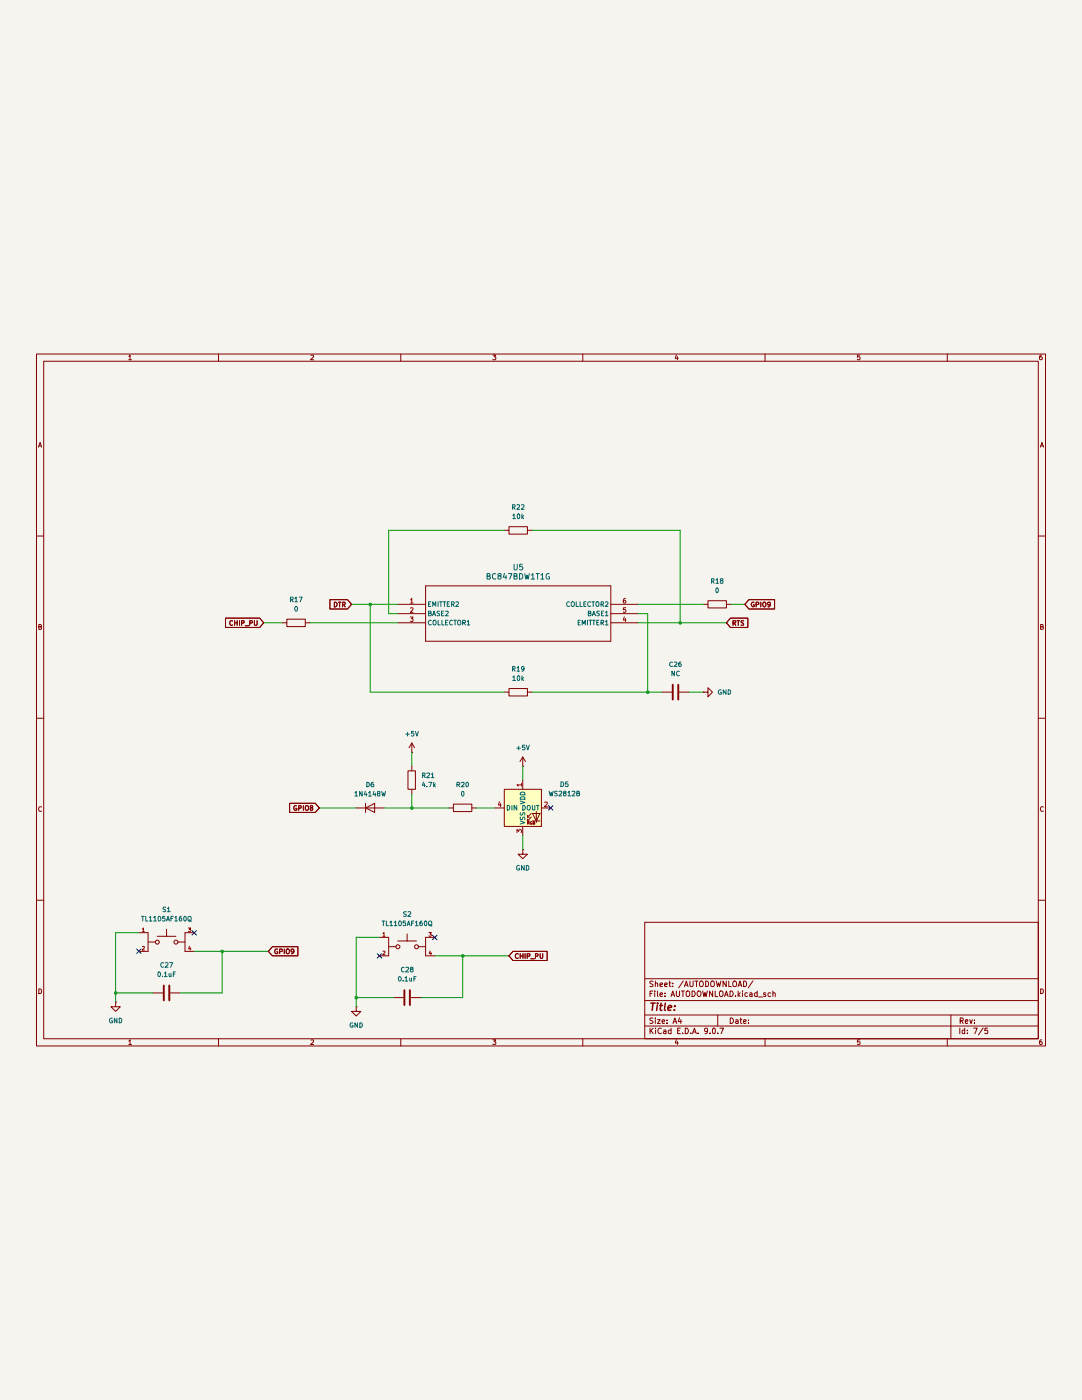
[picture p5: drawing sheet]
(kicad_sch
 (version 20250114)
 (generator "eeschema")
 (generator_version "9.0")
 (paper "A4")
 (lib_symbols
  (symbol "BC847BDW1T1G:BC847BDW1T1G"
   (pin_names
    (offset 0.254)) (exclude_from_sim no) (in_bom yes) (on_board yes)
   (property "Reference" "U" (at 33.02 10.16 0) (effects (font (size 1.524 1.524))))
   (property "Value" "BC847BDW1T1G" (at 33.02 7.62 0) (effects (font (size 1.524 1.524))))
   (property "Footprint" "SOT-363-6_2P2X1P35_ONS" (at 0 0 0) (effects (font (size 1.27 1.27)
    (italic yes)) (hide yes)))
   (property "Datasheet" "BC847BDW1T1G" (at 0 0 0) (effects (font (size 1.27 1.27)
    (italic yes)) (hide yes)))
   (property "Description" "" (at 0 0 0) (effects (font (size 1.27 1.27)) (hide yes)))
   (property "ki_locked" "" (at 0 0 0) (effects (font (size 1.27 1.27))))
   (symbol "BC847BDW1T1G_0_1"
    (polyline (pts (xy 7.62 5.08) (xy 7.62 -10.16)) (stroke (width 0.127) (type default)) (fill (type none)))
    (polyline (pts (xy 7.62 -10.16) (xy 58.42 -10.16)) (stroke (width 0.127) (type default)) (fill (type none)))
    (polyline (pts (xy 58.42 5.08) (xy 7.62 5.08)) (stroke (width 0.127) (type default)) (fill (type none)))
    (polyline (pts (xy 58.42 -10.16) (xy 58.42 5.08)) (stroke (width 0.127) (type default)) (fill (type none)))
    (pin unspecified line (at 0 0 0) (length 7.62) (name "EMITTER2" (effects (font (size 1.27 1.27)))) (number "1" (effects (font (size 1.27 1.27)))))
    (pin unspecified line (at 0 -2.54 0) (length 7.62) (name "BASE2" (effects (font (size 1.27 1.27)))) (number "2" (effects (font (size 1.27 1.27)))))
    (pin unspecified line (at 0 -5.08 0) (length 7.62) (name "COLLECTOR1" (effects (font (size 1.27 1.27)))) (number "3" (effects (font (size 1.27 1.27)))))
    (pin unspecified line (at 66.04 0 180) (length 7.62) (name "COLLECTOR2" (effects (font (size 1.27 1.27)))) (number "6" (effects (font (size 1.27 1.27)))))
    (pin unspecified line (at 66.04 -2.54 180) (length 7.62) (name "BASE1" (effects (font (size 1.27 1.27)))) (number "5" (effects (font (size 1.27 1.27)))))
    (pin unspecified line (at 66.04 -5.08 180) (length 7.62) (name "EMITTER1" (effects (font (size 1.27 1.27)))) (number "4" (effects (font (size 1.27 1.27))))))
   (embedded_fonts no))
  (symbol "Device:C"
   (pin_numbers (hide yes))
   (pin_names
    (offset 0.254)) (exclude_from_sim no) (in_bom yes) (on_board yes)
   (property "Reference" "C" (at 0.635 2.54 0) (effects (font (size 1.27 1.27)) (justify left)))
   (property "Value" "C" (at 0.635 -2.54 0) (effects (font (size 1.27 1.27)) (justify left)))
   (property "Footprint" "" (at 0.9652 -3.81 0) (effects (font (size 1.27 1.27)) (hide yes)))
   (property "Datasheet" "~" (at 0 0 0) (effects (font (size 1.27 1.27)) (hide yes)))
   (property "Description" "Unpolarized capacitor" (at 0 0 0) (effects (font (size 1.27 1.27)) (hide yes)))
   (symbol "C_0_1"
    (polyline (pts (xy -2.032 0.762) (xy 2.032 0.762)) (stroke (width 0.508) (type default)) (fill (type none)))
    (polyline (pts (xy -2.032 -0.762) (xy 2.032 -0.762)) (stroke (width 0.508) (type default)) (fill (type none))))
   (symbol "C_1_1"
    (pin passive line (at 0 3.81 270) (length 2.794) (name "~" (effects (font (size 1.27 1.27)))) (number "1" (effects (font (size 1.27 1.27)))))
    (pin passive line (at 0 -3.81 90) (length 2.794) (name "~" (effects (font (size 1.27 1.27)))) (number "2" (effects (font (size 1.27 1.27))))))
   (embedded_fonts no))
  (symbol "Device:R"
   (pin_numbers (hide yes))
   (pin_names
    (offset 0)) (exclude_from_sim no) (in_bom yes) (on_board yes)
   (property "Reference" "R" (at 2.032 0 90) (effects (font (size 1.27 1.27))))
   (property "Value" "R" (at 0 0 90) (effects (font (size 1.27 1.27))))
   (property "Footprint" "" (at -1.778 0 90) (effects (font (size 1.27 1.27)) (hide yes)))
   (property "Datasheet" "~" (at 0 0 0) (effects (font (size 1.27 1.27)) (hide yes)))
   (property "Description" "Resistor" (at 0 0 0) (effects (font (size 1.27 1.27)) (hide yes)))
   (symbol "R_0_1"
    (rectangle (start -1.016 -2.54) (end 1.016 2.54) (stroke (width 0.254) (type default)) (fill (type none))))
   (symbol "R_1_1"
    (pin passive line (at 0 3.81 270) (length 1.27) (name "~" (effects (font (size 1.27 1.27)))) (number "1" (effects (font (size 1.27 1.27)))))
    (pin passive line (at 0 -3.81 90) (length 1.27) (name "~" (effects (font (size 1.27 1.27)))) (number "2" (effects (font (size 1.27 1.27))))))
   (embedded_fonts no))
  (symbol "Diode:1N4148W"
   (pin_numbers (hide yes))
   (pin_names (hide yes)) (exclude_from_sim no) (in_bom yes) (on_board yes)
   (property "Reference" "D" (at 0 2.54 0) (effects (font (size 1.27 1.27))))
   (property "Value" "1N4148W" (at 0 -2.54 0) (effects (font (size 1.27 1.27))))
   (property "Footprint" "Diode_SMD:D_SOD-123" (at 0 -4.445 0) (effects (font (size 1.27 1.27)) (hide yes)))
   (property "Datasheet" "https://www.vishay.com/docs/85748/1n4148w.pdf" (at 0 0 0) (effects (font (size 1.27 1.27)) (hide yes)))
   (property "Description" "75V 0.15A Fast Switching Diode, SOD-123" (at 0 0 0) (effects (font (size 1.27 1.27)) (hide yes)))
   (property "Sim.Device" "D" (at 0 0 0) (effects (font (size 1.27 1.27)) (hide yes)))
   (property "Sim.Pins" "1=K 2=A" (at 0 0 0) (effects (font (size 1.27 1.27)) (hide yes)))
   (symbol "1N4148W_0_1"
    (polyline (pts (xy -1.27 1.27) (xy -1.27 -1.27)) (stroke (width 0.254) (type default)) (fill (type none)))
    (polyline (pts (xy 1.27 1.27) (xy 1.27 -1.27) (xy -1.27 0) (xy 1.27 1.27)) (stroke (width 0.254) (type default)) (fill (type none)))
    (polyline (pts (xy 1.27 0) (xy -1.27 0)) (stroke (width 0) (type default)) (fill (type none))))
   (symbol "1N4148W_1_1"
    (pin passive line (at -3.81 0 0) (length 2.54) (name "K" (effects (font (size 1.27 1.27)))) (number "1" (effects (font (size 1.27 1.27)))))
    (pin passive line (at 3.81 0 180) (length 2.54) (name "A" (effects (font (size 1.27 1.27)))) (number "2" (effects (font (size 1.27 1.27))))))
   (embedded_fonts no))
  (symbol "LED:WS2812B"
   (pin_names
    (offset 0.254)) (exclude_from_sim no) (in_bom yes) (on_board yes)
   (property "Reference" "D" (at 5.08 5.715 0) (effects (font (size 1.27 1.27)) (justify right bottom)))
   (property "Value" "WS2812B" (at 1.27 -5.715 0) (effects (font (size 1.27 1.27)) (justify left top)))
   (property "Footprint" "LED_SMD:LED_WS2812B_PLCC4_5.0x5.0mm_P3.2mm" (at 1.27 -7.62 0) (effects (font (size 1.27 1.27)) (justify left top) (hide yes)))
   (property "Datasheet" "https://cdn-shop.adafruit.com/datasheets/WS2812B.pdf" (at 2.54 -9.525 0) (effects (font (size 1.27 1.27)) (justify left top) (hide yes)))
   (property "Description" "RGB LED with integrated controller" (at 0 0 0) (effects (font (size 1.27 1.27)) (hide yes)))
   (symbol "WS2812B_0_0"
    (text "RGB" (at 2.286 -4.191 0) (effects (font (size 0.762 0.762)))))
   (symbol "WS2812B_0_1"
    (polyline (pts (xy 1.27 -2.54) (xy 1.778 -2.54)) (stroke (width 0) (type default)) (fill (type none)))
    (polyline (pts (xy 1.27 -3.556) (xy 1.778 -3.556)) (stroke (width 0) (type default)) (fill (type none)))
    (polyline (pts (xy 2.286 -1.524) (xy 1.27 -2.54) (xy 1.27 -2.032)) (stroke (width 0) (type default)) (fill (type none)))
    (polyline (pts (xy 2.286 -2.54) (xy 1.27 -3.556) (xy 1.27 -3.048)) (stroke (width 0) (type default)) (fill (type none)))
    (polyline (pts (xy 3.683 -1.016) (xy 3.683 -3.556) (xy 3.683 -4.064)) (stroke (width 0) (type default)) (fill (type none)))
    (polyline (pts (xy 4.699 -1.524) (xy 2.667 -1.524) (xy 3.683 -3.556) (xy 4.699 -1.524)) (stroke (width 0) (type default)) (fill (type none)))
    (polyline (pts (xy 4.699 -3.556) (xy 2.667 -3.556)) (stroke (width 0) (type default)) (fill (type none)))
    (rectangle (start 5.08 5.08) (end -5.08 -5.08) (stroke (width 0.254) (type default)) (fill (type background))))
   (symbol "WS2812B_1_1"
    (pin input line (at -7.62 0 0) (length 2.54) (name "DIN" (effects (font (size 1.27 1.27)))) (number "4" (effects (font (size 1.27 1.27)))))
    (pin power_in line (at 0 7.62 270) (length 2.54) (name "VDD" (effects (font (size 1.27 1.27)))) (number "1" (effects (font (size 1.27 1.27)))))
    (pin power_in line (at 0 -7.62 90) (length 2.54) (name "VSS" (effects (font (size 1.27 1.27)))) (number "3" (effects (font (size 1.27 1.27)))))
    (pin output line (at 7.62 0 180) (length 2.54) (name "DOUT" (effects (font (size 1.27 1.27)))) (number "2" (effects (font (size 1.27 1.27))))))
   (embedded_fonts no))
  (symbol "TL1105AF160Q:TL1105AF160Q"
   (pin_names
    (offset 1.016)) (exclude_from_sim no) (in_bom yes) (on_board yes)
   (property "Reference" "S" (at -5.08 5.08 0) (effects (font (size 1.27 1.27)) (justify left bottom)))
   (property "Value" "TL1105AF160Q" (at -5.08 -5.08 0) (effects (font (size 1.27 1.27)) (justify left bottom)))
   (property "Footprint" "TL1105AF160Q:SW_TL1105AF160Q" (at 0 0 0) (effects (font (size 1.27 1.27)) (justify bottom) (hide yes)))
   (property "Datasheet" "" (at 0 0 0) (effects (font (size 1.27 1.27)) (hide yes)))
   (property "Description" "" (at 0 0 0) (effects (font (size 1.27 1.27)) (hide yes)))
   (property "PARTREV" "A" (at 0 0 0) (effects (font (size 1.27 1.27)) (justify bottom) (hide yes)))
   (property "STANDARD" "Manufacturer Recommendations" (at 0 0 0) (effects (font (size 1.27 1.27)) (justify bottom) (hide yes)))
   (property "SNAPEDA_PN" "TL1105DF160Q" (at 0 0 0) (effects (font (size 1.27 1.27)) (justify bottom) (hide yes)))
   (property "MAXIMUM_PACKAGE_HEIGHT" "13 mm" (at 0 0 0) (effects (font (size 1.27 1.27)) (justify bottom) (hide yes)))
   (property "MANUFACTURER" "E-Switch" (at 0 0 0) (effects (font (size 1.27 1.27)) (justify bottom) (hide yes)))
   (symbol "TL1105AF160Q_0_0"
    (polyline (pts (xy -5.08 2.54) (xy -5.08 -2.54)) (stroke (width 0.1524) (type default)) (fill (type none)))
    (polyline (pts (xy -5.08 0) (xy -3.048 0)) (stroke (width 0.1524) (type default)) (fill (type none)))
    (polyline (pts (xy -2.54 1.5875) (xy 0 1.5875)) (stroke (width 0.1524) (type default)) (fill (type none)))
    (circle (center -2.54 0) (radius 0.508) (stroke (width 0.1524) (type default)) (fill (type none)))
    (polyline (pts (xy 0 1.5875) (xy 0 3.4925)) (stroke (width 0.1524) (type default)) (fill (type none)))
    (polyline (pts (xy 0 1.5875) (xy 2.54 1.5875)) (stroke (width 0.1524) (type default)) (fill (type none)))
    (circle (center 2.54 0) (radius 0.508) (stroke (width 0.1524) (type default)) (fill (type none)))
    (polyline (pts (xy 5.08 2.54) (xy 5.08 -2.54)) (stroke (width 0.1524) (type default)) (fill (type none)))
    (polyline (pts (xy 5.08 0) (xy 3.048 0)) (stroke (width 0.1524) (type default)) (fill (type none)))
    (pin passive line (at -7.62 2.54 0) (length 2.54) (name "~" (effects (font (size 1.016 1.016)))) (number "1" (effects (font (size 1.016 1.016)))))
    (pin passive line (at -7.62 -2.54 0) (length 2.54) (name "~" (effects (font (size 1.016 1.016)))) (number "2" (effects (font (size 1.016 1.016)))))
    (pin passive line (at 7.62 2.54 180) (length 2.54) (name "~" (effects (font (size 1.016 1.016)))) (number "3" (effects (font (size 1.016 1.016)))))
    (pin passive line (at 7.62 -2.54 180) (length 2.54) (name "~" (effects (font (size 1.016 1.016)))) (number "4" (effects (font (size 1.016 1.016))))))
   (embedded_fonts no))
  (symbol "power:+5V"
   (power)
   (pin_numbers (hide yes))
   (pin_names
    (offset 0) (hide yes)) (exclude_from_sim no) (in_bom yes) (on_board yes)
   (property "Reference" "#PWR" (at 0 -3.81 0) (effects (font (size 1.27 1.27)) (hide yes)))
   (property "Value" "+5V" (at 0 3.556 0) (effects (font (size 1.27 1.27))))
   (property "Footprint" "" (at 0 0 0) (effects (font (size 1.27 1.27)) (hide yes)))
   (property "Datasheet" "" (at 0 0 0) (effects (font (size 1.27 1.27)) (hide yes)))
   (property "Description" "Power symbol creates a global label with name \"+5V\"" (at 0 0 0) (effects (font (size 1.27 1.27)) (hide yes)))
   (symbol "+5V_0_1"
    (polyline (pts (xy -0.762 1.27) (xy 0 2.54)) (stroke (width 0) (type default)) (fill (type none)))
    (polyline (pts (xy 0 2.54) (xy 0.762 1.27)) (stroke (width 0) (type default)) (fill (type none)))
    (polyline (pts (xy 0 0) (xy 0 2.54)) (stroke (width 0) (type default)) (fill (type none))))
   (symbol "+5V_1_1"
    (pin power_in line (at 0 0 90) (length 0) (name "~" (effects (font (size 1.27 1.27)))) (number "1" (effects (font (size 1.27 1.27))))))
   (embedded_fonts no))
  (symbol "power:GND"
   (power)
   (pin_numbers (hide yes))
   (pin_names
    (offset 0) (hide yes)) (exclude_from_sim no) (in_bom yes) (on_board yes)
   (property "Reference" "#PWR" (at 0 -6.35 0) (effects (font (size 1.27 1.27)) (hide yes)))
   (property "Value" "GND" (at 0 -3.81 0) (effects (font (size 1.27 1.27))))
   (property "Footprint" "" (at 0 0 0) (effects (font (size 1.27 1.27)) (hide yes)))
   (property "Datasheet" "" (at 0 0 0) (effects (font (size 1.27 1.27)) (hide yes)))
   (property "Description" "Power symbol creates a global label with name \"GND\" , ground" (at 0 0 0) (effects (font (size 1.27 1.27)) (hide yes)))
   (symbol "GND_0_1"
    (polyline (pts (xy 0 0) (xy 0 -1.27) (xy 1.27 -1.27) (xy 0 -2.54) (xy -1.27 -1.27) (xy 0 -1.27)) (stroke (width 0) (type default)) (fill (type none))))
   (symbol "GND_1_1"
    (pin power_in line (at 0 0 270) (length 0) (name "~" (effects (font (size 1.27 1.27)))) (number "1" (effects (font (size 1.27 1.27))))))
   (embedded_fonts no)))
 (junction
  (at 177.8 102.87)
  (diameter 0)
  (color 0 0 0 0))
 (junction
  (at 31.75 185.42)
  (diameter 0)
  (color 0 0 0 0))
 (junction
  (at 97.79 186.69)
  (diameter 0)
  (color 0 0 0 0))
 (junction
  (at 127 175.26)
  (diameter 0)
  (color 0 0 0 0))
 (junction
  (at 101.6 78.74)
  (diameter 0)
  (color 0 0 0 0))
 (junction
  (at 60.96 173.99)
  (diameter 0)
  (color 0 0 0 0))
 (junction
  (at 113.03 134.62)
  (diameter 0)
  (color 0 0 0 0))
 (junction
  (at 186.69 83.82)
  (diameter 0)
  (color 0 0 0 0))
 (no_connect
  (at 119.38 170.18))
 (no_connect
  (at 104.14 175.26))
 (no_connect
  (at 151.13 134.62))
 (no_connect
  (at 53.34 168.91))
 (no_connect
  (at 38.1 173.99))
 (wire
  (pts (xy 49.53 185.42) (xy 60.96 185.42))
  (stroke (width 0) (type default)))
 (wire
  (pts (xy 104.14 170.18) (xy 97.79 170.18))
  (stroke (width 0) (type default)))
 (wire
  (pts (xy 31.75 185.42) (xy 41.91 185.42))
  (stroke (width 0) (type default)))
 (wire
  (pts (xy 97.79 186.69) (xy 97.79 189.23))
  (stroke (width 0) (type default)))
 (wire
  (pts (xy 127 186.69) (xy 127 175.26))
  (stroke (width 0) (type default)))
 (wire
  (pts (xy 200.66 78.74) (xy 204.47 78.74))
  (stroke (width 0) (type default)))
 (wire
  (pts (xy 113.03 134.62) (xy 123.19 134.62))
  (stroke (width 0) (type default)))
 (wire
  (pts (xy 146.05 58.42) (xy 186.69 58.42))
  (stroke (width 0) (type default)))
 (wire
  (pts (xy 146.05 102.87) (xy 177.8 102.87))
  (stroke (width 0) (type default)))
 (wire
  (pts (xy 60.96 173.99) (xy 73.66 173.99))
  (stroke (width 0) (type default)))
 (wire
  (pts (xy 105.41 134.62) (xy 113.03 134.62))
  (stroke (width 0) (type default)))
 (wire
  (pts (xy 97.79 186.69) (xy 107.95 186.69))
  (stroke (width 0) (type default)))
 (wire
  (pts (xy 85.09 83.82) (xy 109.22 83.82))
  (stroke (width 0) (type default)))
 (wire
  (pts (xy 31.75 185.42) (xy 31.75 187.96))
  (stroke (width 0) (type default)))
 (wire
  (pts (xy 72.39 83.82) (xy 77.47 83.82))
  (stroke (width 0) (type default)))
 (wire
  (pts (xy 130.81 134.62) (xy 135.89 134.62))
  (stroke (width 0) (type default)))
 (wire
  (pts (xy 127 175.26) (xy 139.7 175.26))
  (stroke (width 0) (type default)))
 (wire
  (pts (xy 113.03 119.38) (xy 113.03 123.19))
  (stroke (width 0) (type default)))
 (wire
  (pts (xy 106.68 81.28) (xy 109.22 81.28))
  (stroke (width 0) (type default)))
 (wire
  (pts (xy 113.03 130.81) (xy 113.03 134.62))
  (stroke (width 0) (type default)))
 (wire
  (pts (xy 101.6 78.74) (xy 109.22 78.74))
  (stroke (width 0) (type default)))
 (wire
  (pts (xy 87.63 134.62) (xy 97.79 134.62))
  (stroke (width 0) (type default)))
 (wire
  (pts (xy 38.1 168.91) (xy 31.75 168.91))
  (stroke (width 0) (type default)))
 (wire
  (pts (xy 96.52 78.74) (xy 101.6 78.74))
  (stroke (width 0) (type default)))
 (wire
  (pts (xy 186.69 83.82) (xy 199.39 83.82))
  (stroke (width 0) (type default)))
 (wire
  (pts (xy 101.6 78.74) (xy 101.6 102.87))
  (stroke (width 0) (type default)))
 (wire
  (pts (xy 175.26 78.74) (xy 193.04 78.74))
  (stroke (width 0) (type default)))
 (wire
  (pts (xy 60.96 173.99) (xy 53.34 173.99))
  (stroke (width 0) (type default)))
 (wire
  (pts (xy 115.57 186.69) (xy 127 186.69))
  (stroke (width 0) (type default)))
 (wire
  (pts (xy 60.96 185.42) (xy 60.96 173.99))
  (stroke (width 0) (type default)))
 (wire
  (pts (xy 177.8 81.28) (xy 177.8 102.87))
  (stroke (width 0) (type default)))
 (wire
  (pts (xy 106.68 58.42) (xy 106.68 81.28))
  (stroke (width 0) (type default)))
 (wire
  (pts (xy 138.43 58.42) (xy 106.68 58.42))
  (stroke (width 0) (type default)))
 (wire
  (pts (xy 97.79 170.18) (xy 97.79 186.69))
  (stroke (width 0) (type default)))
 (wire
  (pts (xy 101.6 102.87) (xy 138.43 102.87))
  (stroke (width 0) (type default)))
 (wire
  (pts (xy 127 175.26) (xy 119.38 175.26))
  (stroke (width 0) (type default)))
 (wire
  (pts (xy 143.51 123.19) (xy 143.51 127))
  (stroke (width 0) (type default)))
 (wire
  (pts (xy 177.8 102.87) (xy 181.61 102.87))
  (stroke (width 0) (type default)))
 (wire
  (pts (xy 175.26 81.28) (xy 177.8 81.28))
  (stroke (width 0) (type default)))
 (wire
  (pts (xy 143.51 142.24) (xy 143.51 146.05))
  (stroke (width 0) (type default)))
 (wire
  (pts (xy 189.23 102.87) (xy 193.04 102.87))
  (stroke (width 0) (type default)))
 (wire
  (pts (xy 186.69 58.42) (xy 186.69 83.82))
  (stroke (width 0) (type default)))
 (wire
  (pts (xy 175.26 83.82) (xy 186.69 83.82))
  (stroke (width 0) (type default)))
 (wire
  (pts (xy 31.75 168.91) (xy 31.75 185.42))
  (stroke (width 0) (type default)))
 (global_label "CHIP_PU"
  (shape input)
  (at 139.7 175.26 0)
  (fields_autoplaced yes)
  (effects (font (size 1.27 1.27)) (justify left))
  (property "Intersheetrefs" "${INTERSHEET_REFS}" (at 150.7286 175.26 0) (effects (font (size 1.27 1.27)) (justify left) (hide yes))))
 (global_label "DTR"
  (shape input)
  (at 96.52 78.74 180)
  (fields_autoplaced yes)
  (effects (font (size 1.27 1.27)) (justify right))
  (property "Intersheetrefs" "${INTERSHEET_REFS}" (at 90.0272 78.74 0) (effects (font (size 1.27 1.27)) (justify right) (hide yes))))
 (global_label "GPIO9"
  (shape input)
  (at 204.47 78.74 0)
  (fields_autoplaced yes)
  (effects (font (size 1.27 1.27)) (justify left))
  (property "Intersheetrefs" "${INTERSHEET_REFS}" (at 213.14 78.74 0) (effects (font (size 1.27 1.27)) (justify left) (hide yes))))
 (global_label "GPIO9"
  (shape input)
  (at 73.66 173.99 0)
  (fields_autoplaced yes)
  (effects (font (size 1.27 1.27)) (justify left))
  (property "Intersheetrefs" "${INTERSHEET_REFS}" (at 82.33 173.99 0) (effects (font (size 1.27 1.27)) (justify left) (hide yes))))
 (global_label "CHIP_PU"
  (shape input)
  (at 72.39 83.82 180)
  (fields_autoplaced yes)
  (effects (font (size 1.27 1.27)) (justify right))
  (property "Intersheetrefs" "${INTERSHEET_REFS}" (at 61.3614 83.82 0) (effects (font (size 1.27 1.27)) (justify right) (hide yes))))
 (global_label "GPIO8"
  (shape input)
  (at 87.63 134.62 180)
  (fields_autoplaced yes)
  (effects (font (size 1.27 1.27)) (justify right))
  (property "Intersheetrefs" "${INTERSHEET_REFS}" (at 78.96 134.62 0) (effects (font (size 1.27 1.27)) (justify right) (hide yes))))
 (global_label "RTS"
  (shape input)
  (at 199.39 83.82 0)
  (fields_autoplaced yes)
  (effects (font (size 1.27 1.27)) (justify left))
  (property "Intersheetrefs" "${INTERSHEET_REFS}" (at 205.8223 83.82 0) (effects (font (size 1.27 1.27)) (justify left) (hide yes))))
 (symbol
  (lib_id "Device:R")
  (at 196.85 78.74 90)
  (unit 1)
  (exclude_from_sim no)
  (in_bom yes)
  (on_board yes)
  (dnp no)
  (fields_autoplaced yes)
  (property "Reference" "R18" (at 196.85 72.39 90) (effects (font (size 1.27 1.27))))
  (property "Value" "0" (at 196.85 74.93 90) (effects (font (size 1.27 1.27))))
  (property "Footprint" "Resistor_SMD:R_1206_3216Metric_Pad1.30x1.75mm_HandSolder" (at 196.85 80.518 90) (effects (font (size 1.27 1.27)) (hide yes)))
  (property "Datasheet" "~" (at 196.85 78.74 0) (effects (font (size 1.27 1.27)) (hide yes)))
  (property "Description" "Resistor" (at 196.85 78.74 0) (effects (font (size 1.27 1.27)) (hide yes)))
  (pin "2")
  (pin "1"))
 (symbol
  (lib_id "power:GND")
  (at 193.04 102.87 90)
  (unit 1)
  (exclude_from_sim no)
  (in_bom yes)
  (on_board yes)
  (dnp no)
  (fields_autoplaced yes)
  (property "Reference" "#PWR035" (at 199.39 102.87 0) (effects (font (size 1.27 1.27)) (hide yes)))
  (property "Value" "GND" (at 196.85 102.8699 90) (effects (font (size 1.27 1.27)) (justify right)))
  (property "Footprint" "" (at 193.04 102.87 0) (effects (font (size 1.27 1.27)) (hide yes)))
  (property "Datasheet" "" (at 193.04 102.87 0) (effects (font (size 1.27 1.27)) (hide yes)))
  (property "Description" "Power symbol creates a global label with name \"GND\" , ground" (at 193.04 102.87 0) (effects (font (size 1.27 1.27)) (hide yes)))
  (pin "1"))
 (symbol
  (lib_id "Device:R")
  (at 142.24 58.42 90)
  (unit 1)
  (exclude_from_sim no)
  (in_bom yes)
  (on_board yes)
  (dnp no)
  (fields_autoplaced yes)
  (property "Reference" "R22" (at 142.24 52.07 90) (effects (font (size 1.27 1.27))))
  (property "Value" "10k" (at 142.24 54.61 90) (effects (font (size 1.27 1.27))))
  (property "Footprint" "Resistor_SMD:R_1206_3216Metric_Pad1.30x1.75mm_HandSolder" (at 142.24 60.198 90) (effects (font (size 1.27 1.27)) (hide yes)))
  (property "Datasheet" "~" (at 142.24 58.42 0) (effects (font (size 1.27 1.27)) (hide yes)))
  (property "Description" "Resistor" (at 142.24 58.42 0) (effects (font (size 1.27 1.27)) (hide yes)))
  (pin "2")
  (pin "1"))
 (symbol
  (lib_id "TL1105AF160Q:TL1105AF160Q")
  (at 111.76 172.72 0)
  (unit 1)
  (exclude_from_sim no)
  (in_bom yes)
  (on_board yes)
  (dnp no)
  (fields_autoplaced yes)
  (property "Reference" "S2" (at 111.76 163.83 0) (effects (font (size 1.27 1.27))))
  (property "Value" "TL1105AF160Q" (at 111.76 166.37 0) (effects (font (size 1.27 1.27))))
  (property "Footprint" "TL1105AF160Q:SW_TL1105AF160Q" (at 111.76 172.72 0) (effects (font (size 1.27 1.27)) (justify bottom) (hide yes)))
  (property "Datasheet" "" (at 111.76 172.72 0) (effects (font (size 1.27 1.27)) (hide yes)))
  (property "Description" "" (at 111.76 172.72 0) (effects (font (size 1.27 1.27)) (hide yes)))
  (property "PARTREV" "A" (at 111.76 172.72 0) (effects (font (size 1.27 1.27)) (justify bottom) (hide yes)))
  (property "STANDARD" "Manufacturer Recommendations" (at 111.76 172.72 0) (effects (font (size 1.27 1.27)) (justify bottom) (hide yes)))
  (property "SNAPEDA_PN" "TL1105DF160Q" (at 111.76 172.72 0) (effects (font (size 1.27 1.27)) (justify bottom) (hide yes)))
  (property "MAXIMUM_PACKAGE_HEIGHT" "13 mm" (at 111.76 172.72 0) (effects (font (size 1.27 1.27)) (justify bottom) (hide yes)))
  (property "MANUFACTURER" "E-Switch" (at 111.76 172.72 0) (effects (font (size 1.27 1.27)) (justify bottom) (hide yes)))
  (pin "4")
  (pin "1")
  (pin "2")
  (pin "3"))
 (symbol
  (lib_id "Device:R")
  (at 127 134.62 90)
  (unit 1)
  (exclude_from_sim no)
  (in_bom yes)
  (on_board yes)
  (dnp no)
  (fields_autoplaced yes)
  (property "Reference" "R20" (at 127 128.27 90) (effects (font (size 1.27 1.27))))
  (property "Value" "0" (at 127 130.81 90) (effects (font (size 1.27 1.27))))
  (property "Footprint" "Resistor_SMD:R_1206_3216Metric_Pad1.30x1.75mm_HandSolder" (at 127 136.398 90) (effects (font (size 1.27 1.27)) (hide yes)))
  (property "Datasheet" "~" (at 127 134.62 0) (effects (font (size 1.27 1.27)) (hide yes)))
  (property "Description" "Resistor" (at 127 134.62 0) (effects (font (size 1.27 1.27)) (hide yes)))
  (pin "2")
  (pin "1"))
 (symbol
  (lib_id "power:GND")
  (at 97.79 189.23 0)
  (unit 1)
  (exclude_from_sim no)
  (in_bom yes)
  (on_board yes)
  (dnp no)
  (fields_autoplaced yes)
  (property "Reference" "#PWR042" (at 97.79 195.58 0) (effects (font (size 1.27 1.27)) (hide yes)))
  (property "Value" "GND" (at 97.79 194.31 0) (effects (font (size 1.27 1.27))))
  (property "Footprint" "" (at 97.79 189.23 0) (effects (font (size 1.27 1.27)) (hide yes)))
  (property "Datasheet" "" (at 97.79 189.23 0) (effects (font (size 1.27 1.27)) (hide yes)))
  (property "Description" "Power symbol creates a global label with name \"GND\" , ground" (at 97.79 189.23 0) (effects (font (size 1.27 1.27)) (hide yes)))
  (pin "1"))
 (symbol
  (lib_id "power:GND")
  (at 31.75 187.96 0)
  (unit 1)
  (exclude_from_sim no)
  (in_bom yes)
  (on_board yes)
  (dnp no)
  (fields_autoplaced yes)
  (property "Reference" "#PWR041" (at 31.75 194.31 0) (effects (font (size 1.27 1.27)) (hide yes)))
  (property "Value" "GND" (at 31.75 193.04 0) (effects (font (size 1.27 1.27))))
  (property "Footprint" "" (at 31.75 187.96 0) (effects (font (size 1.27 1.27)) (hide yes)))
  (property "Datasheet" "" (at 31.75 187.96 0) (effects (font (size 1.27 1.27)) (hide yes)))
  (property "Description" "Power symbol creates a global label with name \"GND\" , ground" (at 31.75 187.96 0) (effects (font (size 1.27 1.27)) (hide yes)))
  (pin "1"))
 (symbol
  (lib_id "Device:R")
  (at 81.28 83.82 90)
  (unit 1)
  (exclude_from_sim no)
  (in_bom yes)
  (on_board yes)
  (dnp no)
  (fields_autoplaced yes)
  (property "Reference" "R17" (at 81.28 77.47 90) (effects (font (size 1.27 1.27))))
  (property "Value" "0" (at 81.28 80.01 90) (effects (font (size 1.27 1.27))))
  (property "Footprint" "Resistor_SMD:R_1206_3216Metric_Pad1.30x1.75mm_HandSolder" (at 81.28 85.598 90) (effects (font (size 1.27 1.27)) (hide yes)))
  (property "Datasheet" "~" (at 81.28 83.82 0) (effects (font (size 1.27 1.27)) (hide yes)))
  (property "Description" "Resistor" (at 81.28 83.82 0) (effects (font (size 1.27 1.27)) (hide yes)))
  (pin "2")
  (pin "1"))
 (symbol
  (lib_id "TL1105AF160Q:TL1105AF160Q")
  (at 45.72 171.45 0)
  (unit 1)
  (exclude_from_sim no)
  (in_bom yes)
  (on_board yes)
  (dnp no)
  (fields_autoplaced yes)
  (property "Reference" "S1" (at 45.72 162.56 0) (effects (font (size 1.27 1.27))))
  (property "Value" "TL1105AF160Q" (at 45.72 165.1 0) (effects (font (size 1.27 1.27))))
  (property "Footprint" "TL1105AF160Q:SW_TL1105AF160Q" (at 45.72 171.45 0) (effects (font (size 1.27 1.27)) (justify bottom) (hide yes)))
  (property "Datasheet" "" (at 45.72 171.45 0) (effects (font (size 1.27 1.27)) (hide yes)))
  (property "Description" "" (at 45.72 171.45 0) (effects (font (size 1.27 1.27)) (hide yes)))
  (property "PARTREV" "A" (at 45.72 171.45 0) (effects (font (size 1.27 1.27)) (justify bottom) (hide yes)))
  (property "STANDARD" "Manufacturer Recommendations" (at 45.72 171.45 0) (effects (font (size 1.27 1.27)) (justify bottom) (hide yes)))
  (property "SNAPEDA_PN" "TL1105DF160Q" (at 45.72 171.45 0) (effects (font (size 1.27 1.27)) (justify bottom) (hide yes)))
  (property "MAXIMUM_PACKAGE_HEIGHT" "13 mm" (at 45.72 171.45 0) (effects (font (size 1.27 1.27)) (justify bottom) (hide yes)))
  (property "MANUFACTURER" "E-Switch" (at 45.72 171.45 0) (effects (font (size 1.27 1.27)) (justify bottom) (hide yes)))
  (pin "4")
  (pin "1")
  (pin "2")
  (pin "3"))
 (symbol
  (lib_id "power:+5V")
  (at 113.03 119.38 0)
  (unit 1)
  (exclude_from_sim no)
  (in_bom yes)
  (on_board yes)
  (dnp no)
  (fields_autoplaced yes)
  (property "Reference" "#PWR038" (at 113.03 123.19 0) (effects (font (size 1.27 1.27)) (hide yes)))
  (property "Value" "+5V" (at 113.03 114.3 0) (effects (font (size 1.27 1.27))))
  (property "Footprint" "" (at 113.03 119.38 0) (effects (font (size 1.27 1.27)) (hide yes)))
  (property "Datasheet" "" (at 113.03 119.38 0) (effects (font (size 1.27 1.27)) (hide yes)))
  (property "Description" "Power symbol creates a global label with name \"+5V\"" (at 113.03 119.38 0) (effects (font (size 1.27 1.27)) (hide yes)))
  (pin "1"))
 (symbol
  (lib_id "power:GND")
  (at 143.51 146.05 0)
  (unit 1)
  (exclude_from_sim no)
  (in_bom yes)
  (on_board yes)
  (dnp no)
  (fields_autoplaced yes)
  (property "Reference" "#PWR037" (at 143.51 152.4 0) (effects (font (size 1.27 1.27)) (hide yes)))
  (property "Value" "GND" (at 143.51 151.13 0) (effects (font (size 1.27 1.27))))
  (property "Footprint" "" (at 143.51 146.05 0) (effects (font (size 1.27 1.27)) (hide yes)))
  (property "Datasheet" "" (at 143.51 146.05 0) (effects (font (size 1.27 1.27)) (hide yes)))
  (property "Description" "Power symbol creates a global label with name \"GND\" , ground" (at 143.51 146.05 0) (effects (font (size 1.27 1.27)) (hide yes)))
  (pin "1"))
 (symbol
  (lib_id "Diode:1N4148W")
  (at 101.6 134.62 0)
  (unit 1)
  (exclude_from_sim no)
  (in_bom yes)
  (on_board yes)
  (dnp no)
  (fields_autoplaced yes)
  (property "Reference" "D6" (at 101.6 128.27 0) (effects (font (size 1.27 1.27))))
  (property "Value" "1N4148W" (at 101.6 130.81 0) (effects (font (size 1.27 1.27))))
  (property "Footprint" "Diode_SMD:D_SOD-123" (at 101.6 139.065 0) (effects (font (size 1.27 1.27)) (hide yes)))
  (property "Datasheet" "https://www.vishay.com/docs/85748/1n4148w.pdf" (at 101.6 134.62 0) (effects (font (size 1.27 1.27)) (hide yes)))
  (property "Description" "75V 0.15A Fast Switching Diode, SOD-123" (at 101.6 134.62 0) (effects (font (size 1.27 1.27)) (hide yes)))
  (property "Sim.Device" "D" (at 101.6 134.62 0) (effects (font (size 1.27 1.27)) (hide yes)))
  (property "Sim.Pins" "1=K 2=A" (at 101.6 134.62 0) (effects (font (size 1.27 1.27)) (hide yes)))
  (pin "1")
  (pin "2"))
 (symbol
  (lib_id "Device:C")
  (at 111.76 186.69 90)
  (unit 1)
  (exclude_from_sim no)
  (in_bom yes)
  (on_board yes)
  (dnp no)
  (fields_autoplaced yes)
  (property "Reference" "C28" (at 111.76 179.07 90) (effects (font (size 1.27 1.27))))
  (property "Value" "0.1uF" (at 111.76 181.61 90) (effects (font (size 1.27 1.27))))
  (property "Footprint" "Capacitor_SMD:C_0805_2012Metric_Pad1.18x1.45mm_HandSolder" (at 115.57 185.7248 0) (effects (font (size 1.27 1.27)) (hide yes)))
  (property "Datasheet" "~" (at 111.76 186.69 0) (effects (font (size 1.27 1.27)) (hide yes)))
  (property "Description" "Unpolarized capacitor" (at 111.76 186.69 0) (effects (font (size 1.27 1.27)) (hide yes)))
  (pin "1")
  (pin "2"))
 (symbol
  (lib_id "power:+5V")
  (at 143.51 123.19 0)
  (unit 1)
  (exclude_from_sim no)
  (in_bom yes)
  (on_board yes)
  (dnp no)
  (fields_autoplaced yes)
  (property "Reference" "#PWR036" (at 143.51 127 0) (effects (font (size 1.27 1.27)) (hide yes)))
  (property "Value" "+5V" (at 143.51 118.11 0) (effects (font (size 1.27 1.27))))
  (property "Footprint" "" (at 143.51 123.19 0) (effects (font (size 1.27 1.27)) (hide yes)))
  (property "Datasheet" "" (at 143.51 123.19 0) (effects (font (size 1.27 1.27)) (hide yes)))
  (property "Description" "Power symbol creates a global label with name \"+5V\"" (at 143.51 123.19 0) (effects (font (size 1.27 1.27)) (hide yes)))
  (pin "1"))
 (symbol
  (lib_id "Device:C")
  (at 45.72 185.42 90)
  (unit 1)
  (exclude_from_sim no)
  (in_bom yes)
  (on_board yes)
  (dnp no)
  (fields_autoplaced yes)
  (property "Reference" "C27" (at 45.72 177.8 90) (effects (font (size 1.27 1.27))))
  (property "Value" "0.1uF" (at 45.72 180.34 90) (effects (font (size 1.27 1.27))))
  (property "Footprint" "Capacitor_SMD:C_0805_2012Metric_Pad1.18x1.45mm_HandSolder" (at 49.53 184.4548 0) (effects (font (size 1.27 1.27)) (hide yes)))
  (property "Datasheet" "~" (at 45.72 185.42 0) (effects (font (size 1.27 1.27)) (hide yes)))
  (property "Description" "Unpolarized capacitor" (at 45.72 185.42 0) (effects (font (size 1.27 1.27)) (hide yes)))
  (pin "1")
  (pin "2"))
 (symbol
  (lib_id "Device:C")
  (at 185.42 102.87 90)
  (unit 1)
  (exclude_from_sim no)
  (in_bom yes)
  (on_board yes)
  (dnp no)
  (fields_autoplaced yes)
  (property "Reference" "C26" (at 185.42 95.25 90) (effects (font (size 1.27 1.27))))
  (property "Value" "NC" (at 185.42 97.79 90) (effects (font (size 1.27 1.27))))
  (property "Footprint" "Capacitor_SMD:C_0805_2012Metric_Pad1.18x1.45mm_HandSolder" (at 189.23 101.9048 0) (effects (font (size 1.27 1.27)) (hide yes)))
  (property "Datasheet" "~" (at 185.42 102.87 0) (effects (font (size 1.27 1.27)) (hide yes)))
  (property "Description" "Unpolarized capacitor" (at 185.42 102.87 0) (effects (font (size 1.27 1.27)) (hide yes)))
  (pin "1")
  (pin "2"))
 (symbol
  (lib_id "BC847BDW1T1G:BC847BDW1T1G")
  (at 109.22 78.74 0)
  (unit 1)
  (exclude_from_sim no)
  (in_bom yes)
  (on_board yes)
  (dnp no)
  (fields_autoplaced yes)
  (property "Reference" "U5" (at 142.24 68.58 0) (effects (font (size 1.524 1.524))))
  (property "Value" "BC847BDW1T1G" (at 142.24 71.12 0) (effects (font (size 1.524 1.524))))
  (property "Footprint" "SOT-363-6_2P2X1P35_ONS" (at 109.22 78.74 0) (effects (font (size 1.27 1.27)
    (italic yes)) (hide yes)))
  (property "Datasheet" "BC847BDW1T1G" (at 109.22 78.74 0) (effects (font (size 1.27 1.27)
    (italic yes)) (hide yes)))
  (property "Description" "" (at 109.22 78.74 0) (effects (font (size 1.27 1.27)) (hide yes)))
  (pin "1")
  (pin "4")
  (pin "5")
  (pin "2")
  (pin "3")
  (pin "6"))
 (symbol
  (lib_id "Device:R")
  (at 142.24 102.87 90)
  (unit 1)
  (exclude_from_sim no)
  (in_bom yes)
  (on_board yes)
  (dnp no)
  (fields_autoplaced yes)
  (property "Reference" "R19" (at 142.24 96.52 90) (effects (font (size 1.27 1.27))))
  (property "Value" "10k" (at 142.24 99.06 90) (effects (font (size 1.27 1.27))))
  (property "Footprint" "Resistor_SMD:R_1206_3216Metric_Pad1.30x1.75mm_HandSolder" (at 142.24 104.648 90) (effects (font (size 1.27 1.27)) (hide yes)))
  (property "Datasheet" "~" (at 142.24 102.87 0) (effects (font (size 1.27 1.27)) (hide yes)))
  (property "Description" "Resistor" (at 142.24 102.87 0) (effects (font (size 1.27 1.27)) (hide yes)))
  (pin "2")
  (pin "1"))
 (symbol
  (lib_id "LED:WS2812B")
  (at 143.51 134.62 0)
  (unit 1)
  (exclude_from_sim no)
  (in_bom yes)
  (on_board yes)
  (dnp no)
  (fields_autoplaced yes)
  (property "Reference" "D5" (at 154.94 128.1998 0) (effects (font (size 1.27 1.27))))
  (property "Value" "WS2812B" (at 154.94 130.7398 0) (effects (font (size 1.27 1.27))))
  (property "Footprint" "LED_SMD:LED_WS2812B_PLCC4_5.0x5.0mm_P3.2mm" (at 144.78 142.24 0) (effects (font (size 1.27 1.27)) (justify left top) (hide yes)))
  (property "Datasheet" "https://cdn-shop.adafruit.com/datasheets/WS2812B.pdf" (at 146.05 144.145 0) (effects (font (size 1.27 1.27)) (justify left top) (hide yes)))
  (property "Description" "RGB LED with integrated controller" (at 143.51 134.62 0) (effects (font (size 1.27 1.27)) (hide yes)))
  (pin "3")
  (pin "4")
  (pin "1")
  (pin "2"))
 (symbol
  (lib_id "Device:R")
  (at 113.03 127 180)
  (unit 1)
  (exclude_from_sim no)
  (in_bom yes)
  (on_board yes)
  (dnp no)
  (fields_autoplaced yes)
  (property "Reference" "R21" (at 115.57 125.7299 0) (effects (font (size 1.27 1.27)) (justify right)))
  (property "Value" "4.7k" (at 115.57 128.2699 0) (effects (font (size 1.27 1.27)) (justify right)))
  (property "Footprint" "Resistor_SMD:R_1206_3216Metric_Pad1.30x1.75mm_HandSolder" (at 114.808 127 90) (effects (font (size 1.27 1.27)) (hide yes)))
  (property "Datasheet" "~" (at 113.03 127 0) (effects (font (size 1.27 1.27)) (hide yes)))
  (property "Description" "Resistor" (at 113.03 127 0) (effects (font (size 1.27 1.27)) (hide yes)))
  (pin "2")
  (pin "1")))
